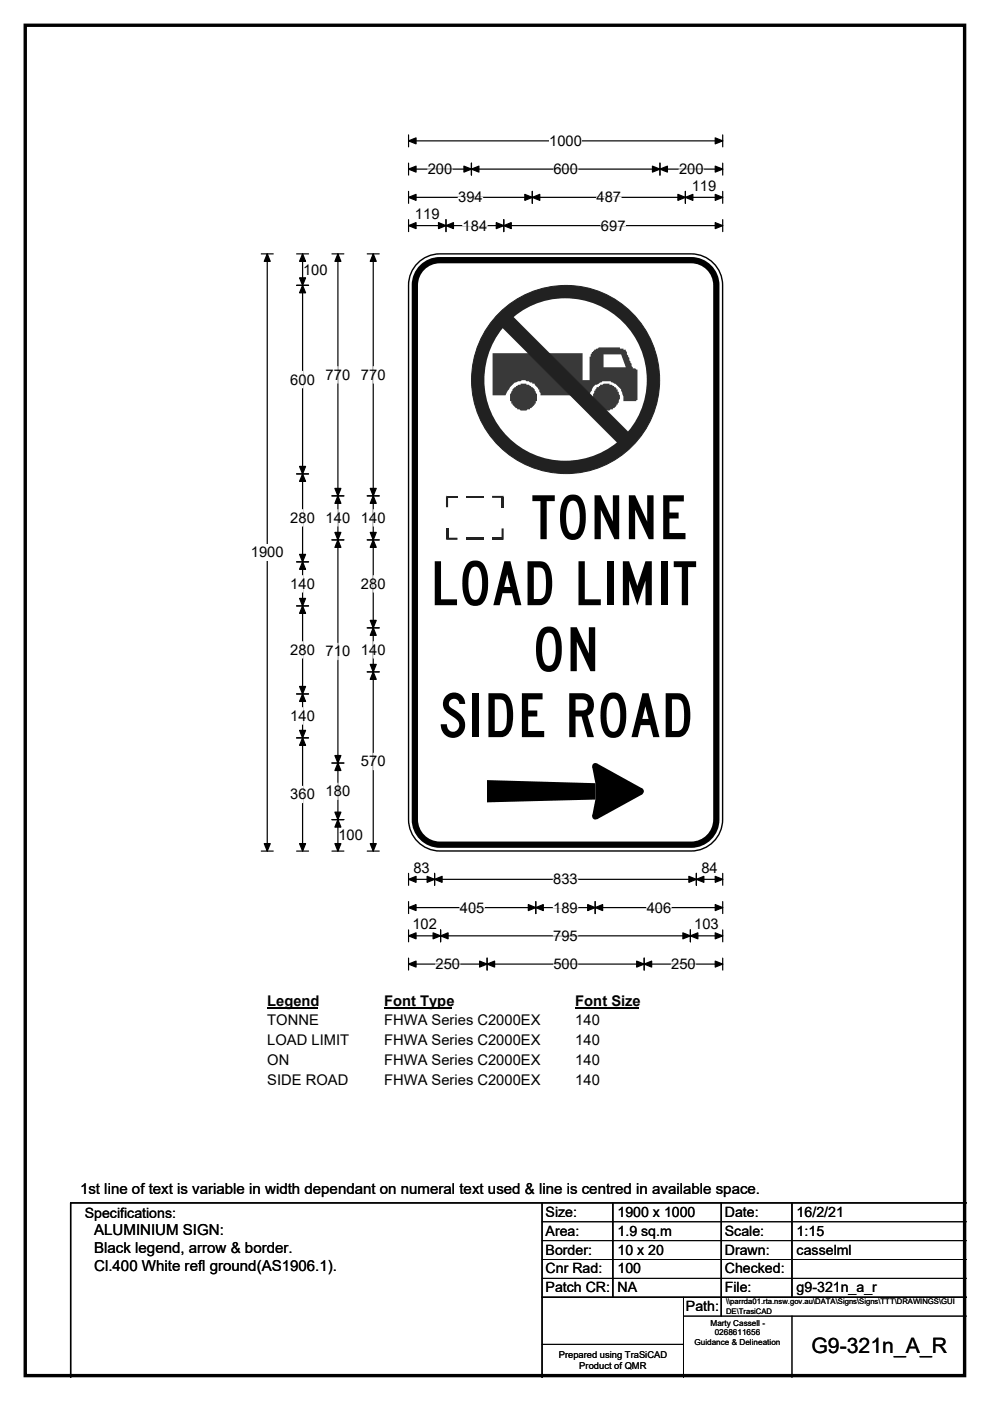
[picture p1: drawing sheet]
<svg xmlns="http://www.w3.org/2000/svg" width="210mm" height="297mm" viewBox="0 0 210 297" stroke-linecap="round" stroke-linejoin="round" font-family="sans-serif">
<path d="M5.4 5.4h199.2v286.3h-199.2z" fill="none" stroke="#000" stroke-width=".72"/>
<path d="M86.7 29.9h66.6M86.7 28.6v2.5M153.3 28.6v2.5" fill="none" stroke="#000" stroke-width=".25"/>
<path d="M86.7 29.9l1.5-.7v1.3zM151.7 29.2l1.6 .7-1.6 .6z" fill="#000" stroke="#000" stroke-width=".25"/>
<path d="M116.5 28.1h6.9v3.5h-6.9z" fill="#fff"/>
<g fill="none" stroke="#000" stroke-width=".25">
<path d="M86.7 35.9h66.6M86.7 34.6v2.5M100 34.6v2.5M140 34.6v2.5M153.3 34.6v2.5M55.4 53.8h2.6M56.7 53.8v126.6M86.7 40.6v2.5M86.7 46.6v2.5M86.7 41.8h66.6M86.7 47.8h66.6M94.6 46.6v2.5"/>
<path d="M106.8 46.6v2.5M112.9 40.6v2.5M145.4 40.6v2.5M153.3 40.6v2.5M153.3 46.6v2.5M55.4 180.4h2.6M86.7 185.2v2.5M86.7 191.2v2.5M86.7 197.1v2.6M86.7 186.4h66.6M86.7 192.4h66.6M86.7 198.4h66.6"/>
<path d="M92.2 185.2v2.5M93.5 197.1v2.6M113.6 191.2v2.5M126.2 191.2v2.5M146.4 197.1v2.6M147.7 185.2v2.5M153.3 185.2v2.5M153.3 191.2v2.5M153.3 197.1v2.6M86.7 203.1v2.6M86.7 204.4h66.6M103.3 203.1v2.6"/>
<path d="M136.6 203.1v2.6M153.3 203.1v2.6"/>
</g>
<g fill="#000" stroke="#000" stroke-width=".25">
<path d="M86.7 35.9l1.5-.7v1.3zM100 35.9l1.6-.7v1.3zM98.4 35.2l1.6 .7-1.6 .6zM138.4 35.2l1.6 .7-1.6 .6zM140 35.9l1.6-.7v1.3zM151.7 35.2l1.6 .7-1.6 .6zM56.7 53.8l.6 1.6h-1.3zM86.7 41.8l1.5-.6v1.3zM86.7 47.8l1.5-.6v1.3zM94.6 47.8l1.6-.6v1.3zM93 47.2l1.6 .6-1.6 .7zM105.3 47.2l1.5 .6-1.5 .7z"/>
<path d="M106.8 47.8l1.6-.6v1.3zM112.9 41.8l1.6-.6v1.3zM111.3 41.2l1.6 .6-1.6 .7zM143.8 41.2l1.6 .6-1.6 .7zM145.4 41.8l1.6-.6v1.3zM151.7 41.2l1.6 .6-1.6 .7zM151.7 47.2l1.6 .6-1.6 .7zM56 178.9h1.3l-.6 1.5zM86.7 186.4l1.5-.6v1.3zM86.7 192.4l1.5-.6v1.3zM86.7 198.4l1.5-.6v1.3zM92.2 186.4l1.6-.6v1.3z"/>
<path d="M90.6 185.8l1.6 .6-1.6 .7zM93.5 198.4l1.5-.6v1.3zM91.9 197.8l1.6 .6-1.6 .7zM113.6 192.4l1.6-.6v1.3zM112.1 191.8l1.5 .6-1.5 .7zM124.7 191.8l1.5 .6-1.5 .7zM126.2 192.4l1.6-.6v1.3zM144.8 197.8l1.6 .6-1.6 .7zM146.4 198.4l1.6-.6v1.3zM146.1 185.8l1.6 .6-1.6 .7zM147.7 186.4l1.6-.6v1.3zM151.7 185.8l1.6 .6-1.6 .7z"/>
<path d="M151.7 191.8l1.6 .6-1.6 .7zM151.7 197.8l1.6 .6-1.6 .7zM86.7 204.4l1.5-.6v1.2zM103.3 204.4l1.6-.6v1.2zM101.7 203.8l1.6 .6-1.6 .6zM135 203.8l1.6 .6-1.6 .6zM136.6 204.4l1.6-.6v1.2zM151.7 203.8l1.6 .6-1.6 .6z"/>
</g>
<g fill="none" stroke="#fff" stroke-width=".25">
<path d="M90.7 35.9h5.2M117.4 35.9h5.2M144 35.9h5.2M97.2 41.8h5.2M98.1 47.8h5.2M126.5 41.8h5.2M127.5 47.8h5.2M97.5 192.4h5.2M117.3 186.4h5.3M117.3 192.4h5.3M117.3 198.4h5.3M137.2 192.4h5.2"/>
<path d="M92.4 204.4h5.2M117.4 204.4h5.2M142.4 204.4h5.2"/>
</g>
<path d="M53.2 115.4h7v3.5h-7z" fill="#fff"/>
<g fill="none" stroke="#000" stroke-width=".25">
<path d="M62.9 53.8h2.5M64.2 53.8v126.6M70.4 53.8h2.5M71.7 53.8v126.6M77.9 53.8h2.5M79.2 53.8v126.6M62.9 60.5h2.5M62.9 100.5h2.5M62.9 119.1h2.5M70.4 105.1h2.5M70.4 114.5h2.5M77.9 105.1h2.5"/>
<path d="M77.9 114.5h2.5M62.9 128.5h2.5M77.9 133.1h2.5M62.9 147.1h2.5M62.9 156.4h2.5M77.9 142.5h2.5M70.4 161.8h2.5M70.4 173.8h2.5M62.9 180.4h2.5M70.4 180.4h2.5M77.9 180.4h2.5"/>
</g>
<g fill="#000" stroke="#000" stroke-width=".25">
<path d="M64.2 53.8l.6 1.6h-1.3zM71.7 53.8l.6 1.6h-1.3zM79.2 53.8l.6 1.6h-1.3zM64.2 60.5l.6 1.6h-1.3zM63.5 58.9h1.3l-.6 1.6zM63.5 98.9h1.3l-.6 1.6zM64.2 100.5l.6 1.6h-1.3zM63.5 117.5h1.3l-.6 1.6zM64.2 119.1l.6 1.6h-1.3zM71.7 105.1l.6 1.6h-1.3zM71 112.9h1.3l-.6 1.6zM71 103.5h1.3l-.6 1.6z"/>
<path d="M71.7 114.5l.6 1.6h-1.3zM79.2 105.1l.6 1.6h-1.3zM78.5 112.9h1.3l-.6 1.6zM78.5 103.5h1.3l-.6 1.6zM79.2 114.5l.6 1.6h-1.3zM63.5 126.9h1.3l-.6 1.6zM64.2 128.5l.6 1.5h-1.3zM78.5 131.5h1.3l-.6 1.6zM79.2 133.1l.6 1.6h-1.3zM63.5 145.5h1.3l-.6 1.6zM64.2 147.1l.6 1.6h-1.3zM63.5 154.9h1.3l-.6 1.5z"/>
<path d="M64.2 156.4l.6 1.6h-1.3zM78.5 140.9h1.3l-.6 1.6zM79.2 142.5l.6 1.5h-1.3zM71 160.2h1.3l-.6 1.6zM71.7 161.8l.6 1.6h-1.3zM71 172.2h1.3l-.6 1.6zM71.7 173.8l.6 1.6h-1.3zM63.5 178.9h1.3l-.6 1.5zM71 178.9h1.3l-.6 1.5zM78.5 178.9h1.3l-.6 1.5z"/>
</g>
<g fill="none" stroke="#fff" stroke-width=".25">
<path d="M64.2 78.7v3.5M71.7 77.7v3.5M79.2 77.7v3.5M64.2 108.1v3.4M71.7 108.1v3.4M79.2 108.1v3.4M64.2 122v3.5M64.2 136.1v3.4M71.7 136.4v3.5M79.2 122v3.5M79.2 136v3.5M64.2 150v3.5"/>
<path d="M79.2 159.7v3.5M64.2 166.7v3.5M71.7 166v3.5"/>
</g>
<path d="M56.7 210.4h10.7v3.5h-10.7z" fill="#fff"/>
<path d="M56.7 213.7h10.7" fill="none" stroke="#000" stroke-width=".32"/>
<path d="M81.5 210.4h14.4v3.5h-14.4z" fill="#fff"/>
<path d="M81.5 213.7h14.4" fill="none" stroke="#000" stroke-width=".32"/>
<path d="M122 210.4h13.5v3.5h-13.5z" fill="#fff"/>
<path d="M122 213.7h13.5" fill="none" stroke="#000" stroke-width=".32"/>
<g fill="#fff">
<path d="M56.7 214.6h10.9v3.5h-10.9z"/>
<path d="M81.5 214.6h33v3.5h-33z"/>
<path d="M122 214.6h5.2v3.5h-5.2z"/>
<path d="M56.7 218.8h17.3v3.5h-17.3z"/>
<path d="M81.5 218.8h33v3.5h-33z"/>
<path d="M122 218.8h5.2v3.5h-5.2z"/>
<path d="M56.7 223h4.6v3.5h-4.6z"/>
<path d="M81.5 223h33v3.5h-33z"/>
<path d="M122 223h5.2v3.5h-5.2z"/>
<path d="M56.7 227.2h17.1v3.5h-17.1z"/>
<path d="M81.5 227.2h33v3.5h-33z"/>
<path d="M122 227.2h5.2v3.5h-5.2z"/>
</g>
<path d="M88.9 55.5a6.6 6.6 0 0 1 4.4-1.7h53.3a6.7 6.7 0 0 1 6.7 6.7v113.3a6.7 6.7 0 0 1-6.7 6.6h-53.3a6.7 6.7 0 0 1-6.6-6.6v-113.3a6.6 6.6 0 0 1 2.2-5z" fill-rule="evenodd" fill="#fff" stroke="#fff" stroke-width=".21"/>
<path d="M89.5 56.7a5.3 5.3 0 0 1 3.8-1.5h53.3a5.3 5.3 0 0 1 5.3 5.3v113.3a5.3 5.3 0 0 1-5.3 5.3h-53.3a5.3 5.3 0 0 1-5.3-5.3v-113.3a5.3 5.3 0 0 1 1.5-3.8z" fill="none" stroke="#000" stroke-width="1.3"/>
<path d="M88.9 55.5a6.6 6.6 0 0 1 4.4-1.7h53.3a6.7 6.7 0 0 1 6.7 6.7v113.3a6.7 6.7 0 0 1-6.7 6.6h-53.3a6.7 6.7 0 0 1-6.6-6.6v-113.3a6.6 6.6 0 0 1 2.2-5z" fill="none" stroke="#000" stroke-width=".3"/>
<g fill="#000">
<path d="M103.3 165.4l23 .7v3.4l-23 .6z"/>
<path d="M125.6 162.6l1-.7 9.7 5.3v1.2l-9.7 5.3-1-.7 .7-3.5v-3.4z" fill-rule="evenodd"/>
<circle cx="126.3" cy="162.4" r=".66"/>
<circle cx="126.3" cy="173.1" r=".66"/>
<circle cx="135.9" cy="167.8" r=".66"/>
</g>
<path d="M94.8 105.3h2.2M98.9 105.3h3.6M104.4 105.3h2.4" fill="none" stroke="#221f20" stroke-width=".42"/>
<path d="M106.6 105.1h.2v.2z" fill="#221f20"/>
<path d="M106.6 105.3v2.2M106.6 112v2.4" fill="none" stroke="#221f20" stroke-width=".44"/>
<path d="M106.8 114.2v.2h-.2z" fill="#221f20"/>
<path d="M94.6 114.2h2.4M98.9 114.2h3.6M104.4 114.2h2.2" fill="none" stroke="#221f20" stroke-width=".44"/>
<path d="M94.6 114.2l.2 .2h-.2z" fill="#221f20"/>
<path d="M94.8 105.1v2.4M94.8 112v2.2" fill="none" stroke="#221f20" stroke-width=".44"/>
<path d="M94.6 105.1h.2l-.2 .2z" fill="#221f20"/>
<circle cx="120" cy="80.5" r="19.9" fill="#24211d" stroke="#24211d" stroke-width=".21"/>
<circle cx="120" cy="80.5" r="17.2" fill="#fff"/>
<path d="M128 75.1v2.8h4.7l-1-2.8zM104.5 74.9v8.9h2.7l1-1.7 1-1 1.2-.3 .3-.2h.7l.3 .2h.5l.2 .3h.5v.2h.5v.3l.7 .7v.3h.3l.2 1.2h10.5l.2-.7 .2-.3a1.71 1.71 0 0 1 1.5-1.5l.8-.5h1.7l.3 .3 .7 .2a2.77 2.77 0 0 1 1.5 2l.2 .8v.9h2.8v-.2h.2v-6.4h-.2l-.3-.3h-.5v-.2l-.2-.3v-.5l-.5-.7v-.5l-.5-.8v-.5l-.3-.2v-.3h-.5v-.2h-.7v-.2h-4.5l-.2 .2-.8 .2v.3h-.2v.2h-.3v.3l-.2 .2v.5h-.2v5h-1.5v-5.7zM108.9 82.3l.5-.2v-.3h.3l.2-.2h.5v-.3h1.3v.3h.5l.2 .2h.2v.3a.85 .85 0 0 1 .8 .7l.5 .8v1.4h-.3v.6h-.2a1.39 1.39 0 0 1-1 .9v.3h-.5l-.2 .2h-1.3l-.2-.2h-.5v-.3h-.3l-.7-.7v-.2h-.3v-.6h-.2v-1.4zM126.5 82.1h.5v-.3h.3v-.2h.5l.2-.3h1.3v.3h.5l.2 .2h.3v.3l.4 .2v.3h.3v.5h.3v.5l.2 .2v.8l-.2 .2v.5l-.3 .3v.2h-.3v.2l-.4 .5h-.3v.3h-.5l-.2 .2h-1.5v-.2h-.5l-.5-.5h-.3l-.2-.7h-.3v-.6h-.2v-1.4l.2-.3v-.5h.3z" fill-rule="evenodd" fill="#353a3c"/>
<path d="M105.7 68.7l2.5-2.2 25.5 25.5-2.4 2.2z" fill="#24211d"/>
<path d="M115 255v37M130 255v20M153 255v24M168 255v20M205 255h-190v37M115 275h90" fill="none" stroke="#000" stroke-width=".3"/>
<path d="M115 259h90M115 263h90M115 267h90M115 271h90M145 279h60M145 275v17M168 279v13M115 285h30" fill="none" stroke="#000" stroke-width=".21"/>
<g font-size="12.9">
<text x="112.6" y="114.3">TONNE</text>
<text x="91.2" y="128.3">LOAD LIMIT</text>
<text x="112.9" y="142.3">ON</text>
<text x="92.9" y="156.3">SIDE ROAD</text>
</g>
<text font-size="4.5" x="172.1" y="286.9">G9-321n_A_R</text>
<g font-size="3.2">
<text x="17" y="253.1">1st line of text is variable in width dependant on numeral text used &amp; line is centred in available space.</text>
<text x="20" y="261.9">ALUMINIUM SIGN:</text>
<text x="20" y="265.7">Black legend, arrow &amp; border.</text>
<text x="20" y="269.6">Cl.400 White refl ground(AS1906.1).</text>
</g>
<g font-size="3.1">
<text x="116.5" y="30.9">1000</text>
<text x="90.7" y="36.9">200</text>
<text x="117.4" y="36.9">600</text>
<text x="144" y="36.9">200</text>
<text x="146.7" y="40.4">119</text>
<text x="88" y="46.4">119</text>
<text x="97.2" y="42.9">394</text>
<text x="126.5" y="42.9">487</text>
<text x="98.1" y="48.9">184</text>
<text x="127.5" y="48.9">697</text>
<text x="64.3" y="58.2">100</text>
<text x="61.6" y="81.5">600</text>
<text x="69.1" y="80.5">770</text>
<text x="76.6" y="80.5">770</text>
<text x="61.6" y="110.8">280</text>
<text x="69.1" y="110.8">140</text>
<text x="76.6" y="110.8">140</text>
<text x="53.2" y="118.2">1900</text>
<text x="61.6" y="124.8">140</text>
<text x="76.6" y="124.8">280</text>
<text x="61.6" y="138.9">280</text>
<text x="69.1" y="139.2">710</text>
<text x="76.6" y="138.8">140</text>
<text x="61.6" y="152.8">140</text>
<text x="76.6" y="162.5">570</text>
<text x="61.6" y="169.5">360</text>
<text x="69.1" y="168.8">180</text>
<text x="71.8" y="178.2">100</text>
<text x="87.7" y="185">83</text>
<text x="148.8" y="185">84</text>
<text x="117.3" y="187.5">833</text>
<text x="87.5" y="197">102</text>
<text x="97.5" y="193.5">405</text>
<text x="117.3" y="193.5">189</text>
<text x="137.2" y="193.5">406</text>
<text x="147.3" y="197">103</text>
<text x="117.3" y="199.5">795</text>
<text x="92.4" y="205.5">250</text>
<text x="117.4" y="205.5">500</text>
<text x="142.4" y="205.5">250</text>
<text x="56.7" y="213.2">Legend</text>
<text x="81.5" y="213.2">Font Type</text>
<text x="122" y="213.2">Font Size</text>
<text x="56.7" y="217.4">TONNE</text>
<text x="56.7" y="221.6">LOAD LIMIT</text>
<text x="81.5" y="217.4">FHWA Series C2000EX</text>
<text x="81.5" y="221.6">FHWA Series C2000EX</text>
<text x="122" y="217.4">140</text>
<text x="122" y="221.6">140</text>
<text x="56.7" y="225.8">ON</text>
<text x="81.5" y="225.8">FHWA Series C2000EX</text>
<text x="122" y="225.8">140</text>
<text x="56.7" y="230">SIDE ROAD</text>
<text x="81.5" y="230">FHWA Series C2000EX</text>
<text x="122" y="230">140</text>
</g>
<g font-size="3">
<text x="115.7" y="258">Size:</text>
<text x="131" y="258">1900 x 1000</text>
<text x="153.7" y="258">Date:</text>
<text x="169" y="258">16/2/21</text>
<text x="18" y="258.2">Specifications:</text>
<text x="115.7" y="262">Area:</text>
<text x="131" y="262">1.9 sq.m</text>
<text x="153.7" y="262">Scale:</text>
<text x="169" y="262">1:15</text>
<text x="115.7" y="266">Border:</text>
<text x="115.7" y="270">Cnr Rad:</text>
<text x="131" y="266">10 x 20</text>
<text x="131" y="270">100</text>
<text x="153.7" y="266">Drawn:</text>
<text x="153.7" y="270">Checked:</text>
<text x="169" y="266">casselml</text>
<text x="115.7" y="274">Patch CR:</text>
<text x="131" y="274">NA</text>
<text x="153.7" y="274">File:</text>
<text x="169" y="274">g9-321n_a_r</text>
<text x="145.5" y="278">Path:</text>
</g>
<g font-size="2">
<text x="118.5" y="287.8">Prepared using TraSiCAD</text>
<text x="122.9" y="290.2">Product of QMR</text>
</g>
<g font-size="1.7">
<text x="150.7" y="281.1">Marty Cassell -</text>
<text x="147.3" y="285.2">Guidance &amp; Delineation</text>
<text x="151.6" y="283.1">0268611656</text>
</g>
<g font-size="1.6">
<text x="154" y="276.6">\\parrda01.rta.nsw.gov.au\DATA\Signs\Signs\TTT\DRAWINGS\GUI</text>
<text x="154" y="278.5">DE\TrasiCAD</text>
</g>
</svg>
